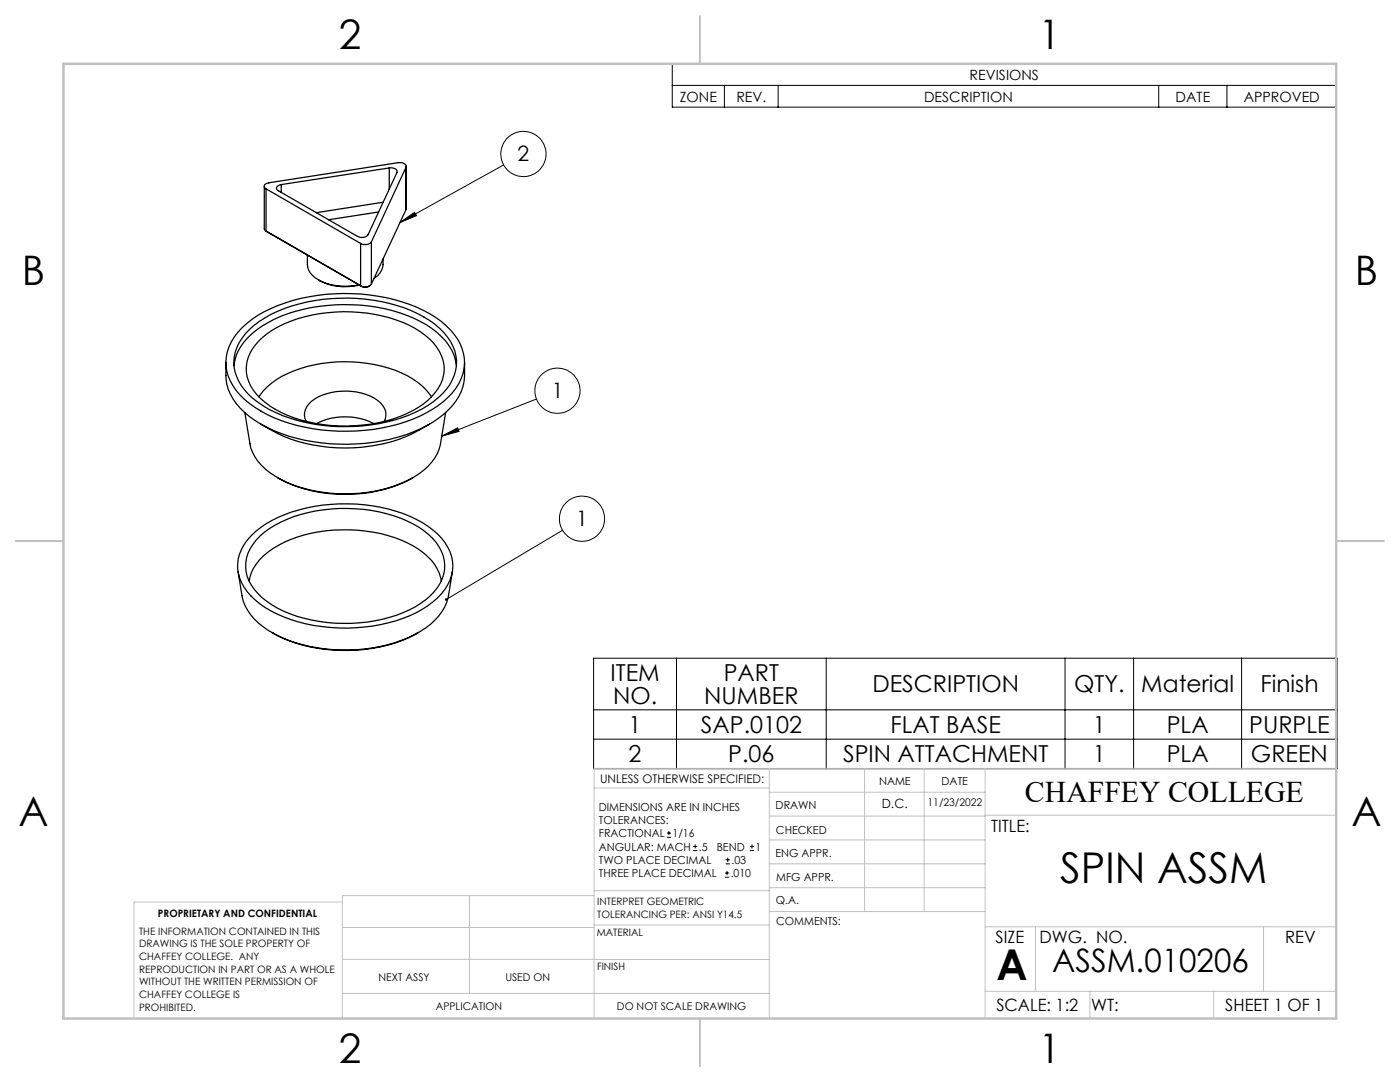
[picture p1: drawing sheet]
<svg xmlns="http://www.w3.org/2000/svg" width="279mm" height="216mm" viewBox="0 0 279 216" stroke-linecap="round" stroke-linejoin="round" font-family="sans-serif">
<g fill="none" stroke="#000" stroke-width=".25">
<path d="M52.7 37.2v8.4l.4 .5M53.1 37.7l18.9 10.9M53.1 37.7v8.4M56.1 36.8v1.6M77.7 33.5a1.09 1.09 0 0 1 1.5 .9l-5.8 12.4a1.64 1.64 0 0 1-2.1 .4l-15.7-9.1a.6 .6 0 0 1-.4-.7 .6 .6 0 0 1 .6-.5l.3-.1M77.7 33.5l-21.6 3.3M77.7 33.5v4.2M81 33.4a.91 .91 0 0 0-1.2-.9l-26.4 4a.59 .59 0 0 0-.6 .5 .59 .59 0 0 0 .3 .7M81 33.4l-6.9 14.9M81 33.4v8.4M81.1 33.2l-.1 8.6M53.1 46.1l19.1 11.1"/>
<path d="M53.1 46.1l.3 .2M61.3 50.9a4.4 4.4 0 0 0 1.1 4.1 10.6 10.6 0 0 0 9.2 1.8M63.6 55.8a10.8 10.8 0 0 0 8.1 1.1M72 48.6v8.4M72 57l.2 .2M73.8 57l-.7 .3-.9-.1M74.1 48.3a1.7 1.7 0 0 1-2.1 .3M74.1 56.7a1.7 1.7 0 0 1-2.1 .3M74.1 48.3v8.4M75.6 42.3l-10 1.6M76.4 51.7a3.7 3.7 0 0 1-1.8 3.9M76.4 40.4l-13.3 2"/>
<path d="M81 41.8l-6.9 14.9M45.1 72.3a12 12 0 0 0 .9 6.3 16.4 16.4 0 0 0 8.7 7.3 38.3 38.3 0 0 0 29.1-.3 15.9 15.9 0 0 0 8.2-7.5 11.8 11.8 0 0 0 .7-5.8M46.7 73a10.3 10.3 0 0 1 4.5-7.2 29.8 29.8 0 0 1 17.5-5 30.4 30.4 0 0 1 17.6 4.8 10.6 10.6 0 0 1 4.8 7.4M48.3 65.4a26.8 26.8 0 0 1 15-6.5 37 37 0 0 1 22.4 3.7 13.9 13.9 0 0 1 6.5 7 9 9 0 0 1-2.8 9.7 25.7 25.7 0 0 1-13.2 6.1 37.8 37.8 0 0 1-22.9-2.7 15.1 15.1 0 0 1-7.8-7.6 9.1 9.1 0 0 1 2.8-9.7zM49.8 65.7a24.7 24.7 0 0 1 13.1-5.7 35.3 35.3 0 0 1 20.5 2.6 13.8 13.8 0 0 1 7.4 7.4 8.8 8.8 0 0 1-3.3 9.3 25.7 25.7 0 0 1-13.4 5.5 34.7 34.7 0 0 1-20.3-3.1 12.9 12.9 0 0 1-6.9-7.6 8.6 8.6 0 0 1 2.9-8.4zM51.6 68.1a21.4 21.4 0 0 1 12.2-5.5 30.7 30.7 0 0 1 19.1 2.9 10.5 10.5 0 0 1 5.7 7.4 8.2 8.2 0 0 1-3.2 7 24.4 24.4 0 0 1-14.5 5 28.8 28.8 0 0 1-17.1-3.9 9.3 9.3 0 0 1-4.7-7.6 8.1 8.1 0 0 1 2.5-5.3zM51.7 79.2a14.4 14.4 0 0 1 8.2-5.6 29.4 29.4 0 0 1 21.4 1.4 12.5 12.5 0 0 1 4.8 4.2M48.9 82.3l1 6.2a9.6 9.6 0 0 0 5 6.5 28.4 28.4 0 0 0 18.4 3.2 21.6 21.6 0 0 0 12.2-5.2 8.1 8.1 0 0 0 2.4-4.5l1-6.2M52 84.6a31.9 31.9 0 0 0 23.3 4.2 27.9 27.9 0 0 0 10.4-4.2M55.4 95.3a29.1 29.1 0 0 0 27 0M61.1 84.1a3.1 3.1 0 0 1 1.1-4 12.2 12.2 0 0 1 13.1-.2 3.2 3.2 0 0 1 1.4 4.2M63.2 84.5a12.7 12.7 0 0 1 11.4 0"/>
<path d="M47.5 114.1l.8 4.8a10.5 10.5 0 0 0 5.3 6.9 31.9 31.9 0 0 0 22.3 3.2 20.5 20.5 0 0 0 11.7-6.1 8.5 8.5 0 0 0 1.9-4l.8-4.8M49.7 115.9a9.8 9.8 0 0 1 4.8-6.4 29 29 0 0 1 20-3.3 20.3 20.3 0 0 1 11.6 5.7 8.8 8.8 0 0 1 2 4M50.1 106.9a23.3 23.3 0 0 1 12.7-5.9 33.2 33.2 0 0 1 21.5 3.3 11.3 11.3 0 0 1 6 7.7 8.9 8.9 0 0 1-4 8.2 27 27 0 0 1-15.4 5.1 31.1 31.1 0 0 1-17.9-4.1 10.9 10.9 0 0 1-5.6-7.8 8.6 8.6 0 0 1 2.7-6.5zM51.9 107a23.9 23.9 0 0 1 14.2-5.4 28.7 28.7 0 0 1 18.5 4.3 8.9 8.9 0 0 1 4.1 7.8 9.7 9.7 0 0 1-4.7 6.7 29.8 29.8 0 0 1-21.8 3.3 19.1 19.1 0 0 1-11.4-6.1 7.3 7.3 0 0 1 .3-9.8zM54.3 126.2a30.5 30.5 0 0 0 20.2 3.1 24.3 24.3 0 0 0 9-3.1"/>
</g>
<g fill="none" stroke="#000" stroke-width=".2">
<path d="M134.2 12.7h132.5v8.7h-132.5zM134.2 17h132.5M144.6 17v4.4M155.3 17v4.4M231.2 17v4.4M244.9 17v4.4M100.5 32.9l-20.7 11.5M79.8 44.4l2.9-2 .4 .6zM107.1 79.6l-18.9 7.4M88.2 87l3.1-1.6 .3 .7zM112.3 105.8l-23.3 13.8M118.5 131.3h148.4v22.1h-148.4z"/>
<path d="M135 131.3v22.1M164.9 131.3v22.1M212.5 131.3v22.1M226.2 131.3v22.1M247.8 131.3v22.1M118.5 141.6h148.4M118.5 147.5h148.4M133.1 167.1h.8M133.1 166.2h.8M133.5 165.8v.9M138.3 169.7h.8M138.3 168.9h.8"/>
<path d="M138.7 168.5v.8M144.7 175h.8M144.7 174.2h.8M144.8 172.4h.9M144.8 171.6h.9M145.1 173.8v.8M145.2 171.1v.9M149.6 169.7h.9M149.6 168.9h.9M150.1 168.5v.8"/>
<circle cx="104.5" cy="30.7" r="4.5"/>
<circle cx="111.2" cy="78" r="4.5"/>
<circle cx="116.2" cy="103.5" r="4.5"/>
</g>
<g fill="none" stroke="#c0c0c0" stroke-width=".2">
<path d="M118.6 157.2h34.9M153.5 153.3v49.9M153.5 158.1h43.1M172.5 153.3v28.6M184.4 153.3v28.6M196.6 153.3v49.9M266.7 153.3h-148.1v49.9M68.3 180h-41.6v23.2M93.7 178.7v19.5M118.6 178.7h-50.3v24.5M118.6 177.7h35M153.5 167.6h43.1"/>
<path d="M153.5 162.8h43.1M153.5 172.4h43.1M153.5 177.1h43.1M196.6 162.7h70.1M68.3 198.2h85.2M68.3 191.4l85.2 .1M68.3 185.1h50.3M118.6 184.6h35M153.6 181.9h43M196.6 197.8h70.1M196.6 184.9h70.1M206.7 184.9v12.9"/>
<path d="M217.5 197.8v5.4M242.2 197.8v5.4M252.2 184.9v12.9"/>
</g>
<path d="M139.7 3.2v9.5M3.1 107.9h9.6M266.7 107.9h9.5M139.7 203.2v9.6" fill="none" stroke="#c0c0c0" stroke-width=".25"/>
<path d="M12.7 12.7h254v190.5h-254z" fill="none" stroke="#c0c0c0" stroke-width=".5"/>
<path d="M88.9 119.4l-.1 .4 .2-.2-.2 .2a.26 .26 0 0 0 .3 0 .26 .26 0 0 0 .1-.3 .26 .26 0 0 0-.3-.1zM88.2 87l3.1-1.6 .3 .7zM79.8 44.4l2.9-2 .4 .6z" fill="#000"/>
<g font-size="8.5">
<text x="211.6" y="176.3">SPIN ASSM</text>
<text x="198.9" y="195.5">A</text>
</g>
<g font-size="8.1">
<text x="67.6" y="9.7">2</text>
<text x="207.3" y="9.7">1</text>
<text x="4.4" y="57">B</text>
<text x="270.4" y="57">B</text>
<text x="3.7" y="164.9">A</text>
<text x="269.7" y="164.9">A</text>
<text x="67.6" y="212.2">2</text>
<text x="207.3" y="212.2">1</text>
</g>
<text font-size="6.4" x="210" y="193.9">ASSM.010206</text>
<text font-size="6" x="204.6" y="160.1">CHAFFEY COLLEGE</text>
<g font-size="4.7">
<text x="121.8" y="135.9">ITEM</text>
<text x="144.4" y="135.9">PART</text>
<text x="122.3" y="140.4">NO.</text>
<text x="140.6" y="140.4">NUMBER</text>
<text x="174.1" y="138.2">DESCRIPTION</text>
<text x="214.4" y="138.2">QTY.</text>
<text x="227.8" y="138.2">Material</text>
<text x="251.5" y="138.2">Finish</text>
<text x="125.5" y="146.2">1</text>
<text x="139.9" y="146.2">SAP.0102</text>
<text x="177.7" y="146.2">FLAT BASE</text>
<text x="218.1" y="146.2">1</text>
<text x="232.8" y="146.2">PLA</text>
<text x="249.3" y="146.2">PURPLE</text>
<text x="125.5" y="152.1">2</text>
<text x="145.3" y="152.1">P.06</text>
<text x="168.3" y="152.1">SPIN ATTACHMENT</text>
<text x="218.1" y="152.1">1</text>
<text x="232.8" y="152.1">PLA</text>
<text x="249.7" y="152.1">GREEN</text>
</g>
<g font-size="4.2">
<text x="103.3" y="32.2">2</text>
<text x="110.1" y="79.5">1</text>
<text x="115" y="105">1</text>
</g>
<g font-size="3.4">
<text x="197.8" y="166">TITLE:</text>
<text x="198.7" y="188.1">SIZE</text>
<text x="207.5" y="188.1">DWG. NO.</text>
<text x="256.5" y="188.2">REV</text>
<text x="198.8" y="201.7">SCALE: 1:2</text>
<text x="217.7" y="201.8">WT:</text>
<text x="244.5" y="201.7">SHEET 1 OF 1</text>
</g>
<g font-size="2.8">
<text x="193.5" y="15.9">REVISIONS</text>
<text x="135.7" y="20.3">ZONE</text>
<text x="147" y="20.3">REV.</text>
<text x="184.4" y="20.3">DESCRIPTION</text>
<text x="234.6" y="20.3">DATE</text>
<text x="248.2" y="20.3">APPROVED</text>
</g>
<text font-size="2.5" x="176" y="161.3">D.C.</text>
<text font-size="2.4" x="119.8" y="156.2">UNLESS OTHERWISE SPECIFIED:</text>
<g font-size="2.2">
<text x="119.5" y="161.8">DIMENSIONS ARE IN INCHES</text>
<text x="154.8" y="161.4">DRAWN</text>
<text x="175.4" y="156.6">NAME</text>
<text x="187.9" y="156.7">DATE</text>
<text x="119.5" y="164.4">TOLERANCES:</text>
<text x="119.5" y="167.1">FRACTIONAL</text>
<text x="134.2" y="167.1">1/16</text>
<text x="154.9" y="166.3">CHECKED</text>
<text x="119.5" y="172.4">TWO PLACE DECIMAL</text>
<text x="119.5" y="169.7">ANGULAR: MACH</text>
<text x="139.5" y="169.7">.5</text>
<text x="143" y="169.7">BEND</text>
<text x="146" y="172.4">.03</text>
<text x="150.8" y="169.7">1</text>
<text x="154.8" y="171">ENG APPR.</text>
<text x="119.5" y="175">THREE PLACE DECIMAL</text>
<text x="145.8" y="175">.010</text>
<text x="154.9" y="175.7">MFG APPR.</text>
<text x="154.9" y="180.4">Q.A.</text>
<text x="154.9" y="184.6">COMMENTS:</text>
</g>
<g font-size="2.1">
<text x="185.1" y="160.7">11/23/2022</text>
<text x="75.5" y="195.7">NEXT ASSY</text>
<text x="100.9" y="195.7">USED ON</text>
<text x="86.9" y="201.5">APPLICATION</text>
<text x="123.1" y="201.6">DO NOT SCALE DRAWING</text>
</g>
<g font-size="2">
<text x="31.5" y="182.9">PROPRIETARY AND CONFIDENTIAL</text>
<text x="119.2" y="180.6">INTERPRET GEOMETRIC</text>
<text x="119.2" y="183.1">TOLERANCING PER: ANSI Y14.5</text>
<text x="27.8" y="186.5">THE INFORMATION CONTAINED IN THIS</text>
<text x="27.8" y="189">DRAWING IS THE SOLE PROPERTY OF</text>
<text x="27.8" y="191.6">CHAFFEY COLLEGE. ANY</text>
<text x="119.1" y="186.7">MATERIAL</text>
<text x="27.8" y="194.1">REPRODUCTION IN PART OR AS A WHOLE</text>
<text x="27.8" y="196.6">WITHOUT THE WRITTEN PERMISSION OF</text>
<text x="119.1" y="193.5">FINISH</text>
<text x="27.8" y="199.1">CHAFFEY COLLEGE IS</text>
<text x="27.8" y="201.7">PROHIBITED.</text>
</g>
</svg>
